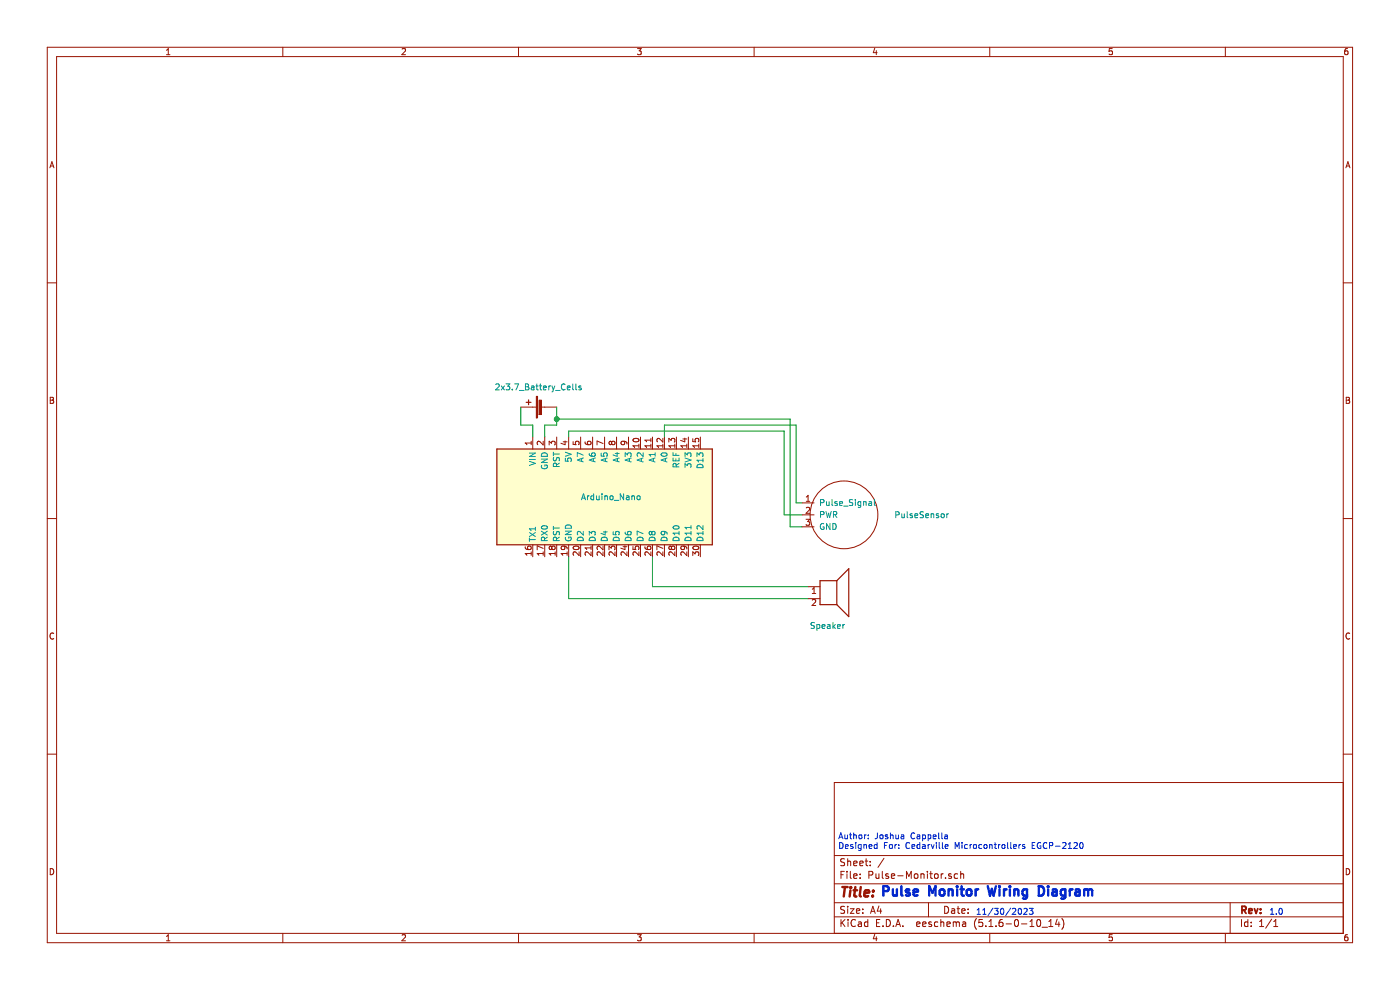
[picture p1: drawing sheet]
EESchema Schematic File Version 4
EELAYER 30 0
EELAYER END
$Descr A4 11693 8268
encoding utf-8
Sheet 1 1
Title ""
Date ""
Rev ""
Comp ""
Comment1 ""
Comment2 ""
Comment3 ""
Comment4 ""
$EndDescr
Text Notes 8150 7650 0    50   ~ 0
11/30/2023
Text Notes 10600 7650 0    50   ~ 0
1.0
Text Notes 7350 7500 0    79   ~ 16
Pulse Monitor Wiring Diagram
Text Notes 7000 7100 0    50   ~ 0
Author: Joshua Cappella\nDesigned For: Cedarville Microcontrollers EGCP-2120
$Comp
L Device:Battery_Cell BT?
U 1 1
P 4550 3400
F 0 "BT?" V 4295 3450 50  0001 C CNN
F 1 "2x3.7_Battery_Cells" V 4713 3450 50  0000 C CNN
F 2 "" V 4550 3460 50  0001 C CNN
F 3 "~" V 4550 3460 50  0001 C CNN
	1    4550 3400
	0    -1   -1   0   
$EndComp
Wire Wire Line
	4350 3400 4350 3550
Wire Wire Line
	4350 3550 4450 3550
Wire Wire Line
	4450 3550 4450 3650
Wire Wire Line
	4650 3400 4650 3500
Wire Wire Line
	4650 3550 4550 3550
Wire Wire Line
	4550 3550 4550 3650
Wire Wire Line
	6750 5000 4750 5000
$Comp
L Device:Speaker LS?
U 1 1
P 6950 4900
F 0 "LS?" H 7120 4896 50  0001 L CNN
F 1 "Speaker" H 6913 4575 50  0000 C CNN
F 2 "" H 6950 4700 50  0001 C CNN
F 3 "~" H 6940 4850 50  0001 C CNN
	1    6950 4900
	1    0    0    -1  
$EndComp
Wire Wire Line
	6750 4900 5450 4900
$Comp
L Sensor:PulseSensor IC?
U 1 1
P 7050 4300
F 0 "IC?" H 7469 4346 50  0001 L CNN
F 1 "PulseSensor" H 7469 4300 50  0000 L CNN
F 2 "OptoDevice:Maxim_OLGA-14_3.3x5.6mm_P0.8mm" H 6900 5200 50  0001 C CNN
F 3 "https://datasheets.maximintegrated.com/en/ds/MAX30102.pdf" H 6700 4550 50  0001 C CNN
	1    7050 4300
	1    0    0    -1  
$EndComp
Wire Wire Line
	5450 4900 5450 4650
Wire Wire Line
	4750 3650 4750 3600
Wire Wire Line
	4750 3600 6550 3600
$Comp
L MCU_Module:Arduino_Nano A?
U 1 1
P 4800 4000
F 0 "A?" H 5980 3896 50  0001 L CNN
F 1 "Arduino_Nano" H 4850 3850 50  0000 L CNN
F 2 "Module:Arduino_Nano" V 5050 3850 50  0001 C CIN
F 3 "https://www.arduino.cc/en/uploads/Main/ArduinoNanoManual23.pdf" V 5050 3850 50  0001 C CNN
	1    4800 4000
	1    0    0    -1  
$EndComp
Wire Wire Line
	6550 4300 6700 4300
Wire Wire Line
	6550 3600 6550 4300
Wire Wire Line
	6700 4400 6600 4400
Wire Wire Line
	6600 4400 6600 3500
Wire Wire Line
	6600 3500 4650 3500
Connection ~ 4650 3500
Wire Wire Line
	4650 3500 4650 3550
Wire Wire Line
	6700 4200 6650 4200
Wire Wire Line
	6650 4200 6650 3550
Wire Wire Line
	6650 3550 5550 3550
Wire Wire Line
	5550 3550 5550 3650
Wire Wire Line
	4750 4650 4750 5000
$EndSCHEMATC
